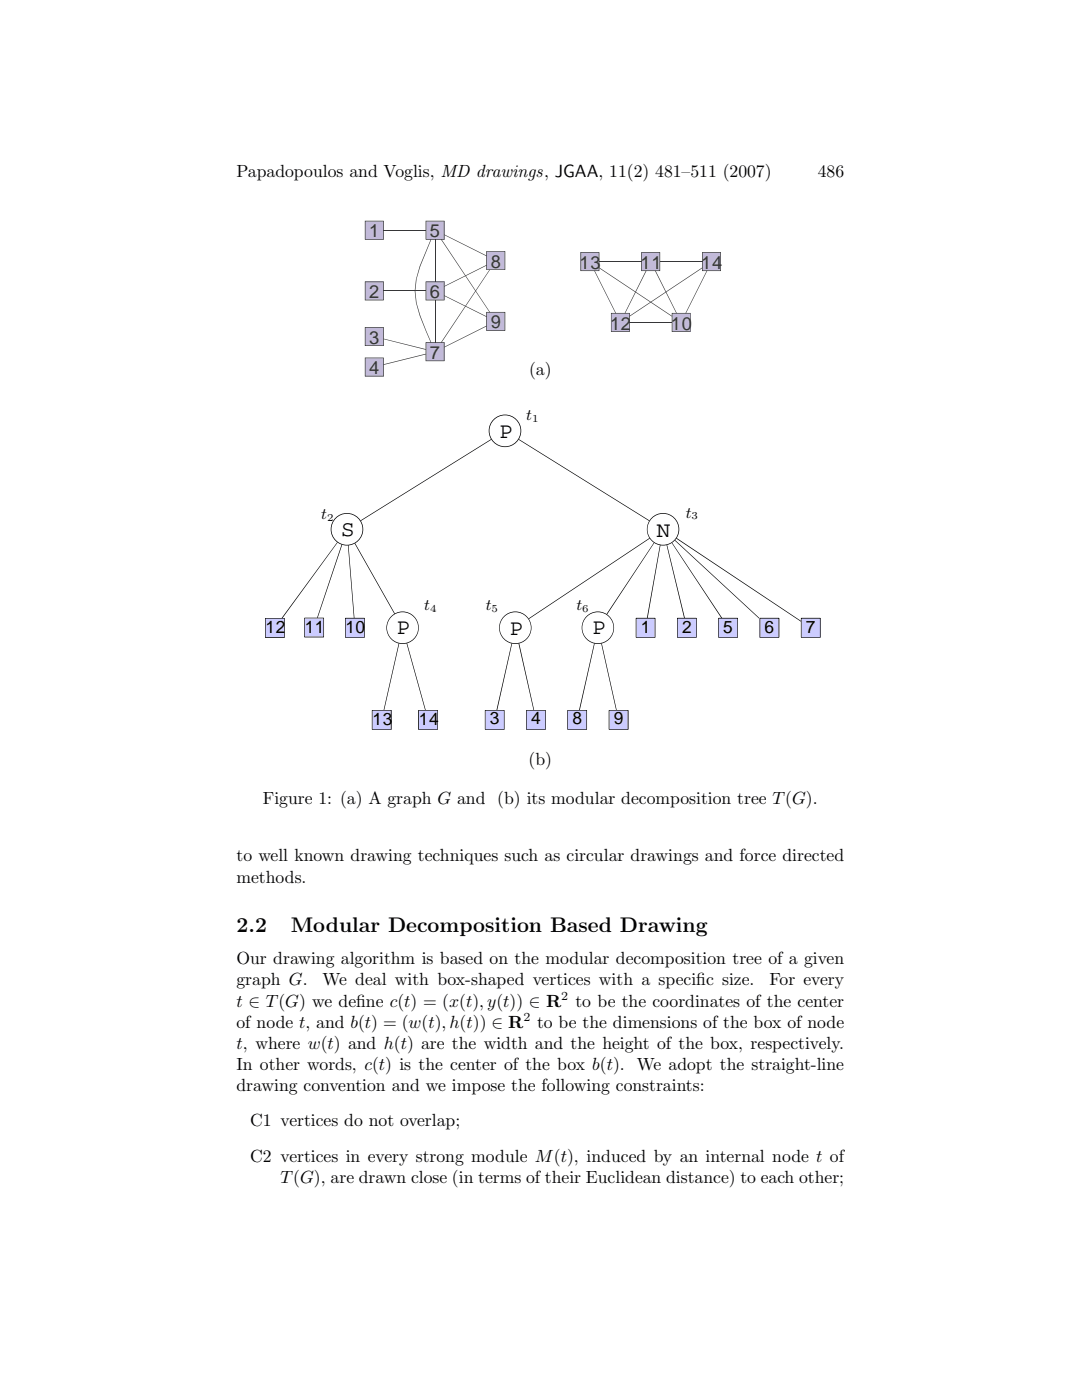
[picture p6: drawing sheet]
<svg xmlns="http://www.w3.org/2000/svg" width="216mm" height="279mm" viewBox="0 0 216 279" stroke-linecap="round" stroke-linejoin="round" font-family="sans-serif">
<path d="M128 50.4h3.7v3.6h-3.7z" fill="#c2bad9"/>
<path d="M128 50.4h3.7v3.6h-3.7zM128 50.3v3.8h3.7v-3.8z" fill="#363539"/>
<path d="M122 62.5h3.6v3.7h-3.6z" fill="#c2bad9"/>
<path d="M122 62.5h3.6v3.7h-3.6zM121.9 62.5v3.7h3.8v-3.7z" fill="#363539"/>
<path d="M140.2 50.4h3.6v3.6h-3.6z" fill="#c2bad9"/>
<path d="M140.2 50.4h3.6v3.6h-3.6zM140.1 50.3v3.8h3.8v-3.8z" fill="#363539"/>
<path d="M115.9 50.4h3.6v3.6h-3.6z" fill="#c2bad9"/>
<path d="M115.9 50.4h3.6v3.6h-3.6zM115.8 50.3v3.8h3.8v-3.8z" fill="#363539"/>
<path d="M134.1 62.5h3.6v3.7h-3.6z" fill="#c2bad9"/>
<path d="M134.1 62.5h3.6v3.7h-3.6zM134 62.5v3.7h3.8v-3.7z" fill="#363539"/>
<path d="M72.9 44.1h3.6v3.7h-3.6z" fill="#c2bad9"/>
<path d="M72.9 44.1h3.6v3.7h-3.6zM72.8 44.1v3.7h3.8v-3.7z" fill="#363539"/>
<path d="M72.9 56.2h3.6v3.7h-3.6z" fill="#c2bad9"/>
<path d="M72.9 56.2h3.6v3.7h-3.6zM72.8 56.2v3.8h3.8v-3.8z" fill="#363539"/>
<path d="M72.9 65.3h3.6v3.7h-3.6z" fill="#c2bad9"/>
<path d="M72.9 65.3h3.6v3.7h-3.6zM72.8 65.3v3.8h3.8v-3.8z" fill="#363539"/>
<path d="M85 68.4h3.6v3.6h-3.6z" fill="#c2bad9"/>
<path d="M85 68.4h3.6v3.6h-3.6zM84.9 68.3v3.8h3.8v-3.8z" fill="#363539"/>
<path d="M72.9 71.4h3.6v3.7h-3.6z" fill="#c2bad9"/>
<path d="M72.9 71.4h3.6v3.7h-3.6zM72.8 71.4v3.7h3.8v-3.7z" fill="#363539"/>
<path d="M85 56.2h3.6v3.7h-3.6z" fill="#c2bad9"/>
<path d="M85 56.2h3.6v3.7h-3.6zM84.9 56.2v3.8h3.8v-3.8z" fill="#363539"/>
<path d="M85 44.1h3.6v3.7h-3.6z" fill="#c2bad9"/>
<path d="M85 44.1h3.6v3.7h-3.6zM84.9 44.1v3.7h3.8v-3.7z" fill="#363539"/>
<path d="M97.1 62.3h3.7v3.7h-3.7z" fill="#c2bad9"/>
<path d="M97.1 62.3h3.7v3.7h-3.7zM97.1 62.3v3.7h3.7v-3.7z" fill="#363539"/>
<path d="M97.1 50.2h3.7v3.6h-3.7z" fill="#c2bad9"/>
<g fill="#363539">
<path d="M128.9 54l.1 .1-4.3 8.4h-.1z"/>
<path d="M97.1 50.2h3.7v3.6h-3.7zM97.1 50.1v3.8h3.7v-3.8z"/>
</g>
<path d="M131.7 52.2h8.5" fill="none" stroke="#363539" stroke-width=".2"/>
<path d="M125.6 63.1l14.5-9.7 .1 .1-14.6 9.7z" fill="#363539"/>
<path d="M119.5 52.2h8.5" fill="none" stroke="#363539" stroke-width=".2"/>
<g fill="#363539">
<path d="M118.6 54.1l.1-.1 4.2 8.5h-.1z"/>
<path d="M130.7 54.1l.1-.1 4.3 8.5h-.2z"/>
</g>
<path d="M125.6 64.3h8.5" fill="none" stroke="#363539" stroke-width=".2"/>
<g fill="#363539">
<path d="M141 54l.1 .1-4.2 8.4h-.1z"/>
<path d="M119.6 53.4l14.5 9.7v.1l-14.6-9.7z"/>
<path d="M76.5 67.6l8.5 2.1v.1l-8.5-2.1z"/>
<path d="M76.5 72.7l8.5-2.1v.1l-8.5 2.1z"/>
</g>
<path d="M76.5 58.1h8.5" fill="none" stroke="#363539" stroke-width=".2"/>
<path d="M86.7 59.9h.2v8.5h-.2z" fill="#363539"/>
<path d="M76.5 45.9h8.5" fill="none" stroke="#363539" stroke-width=".2"/>
<g fill="#363539">
<path d="M86.7 47.8h.2v8.4h-.2z"/>
<path d="M86 47.7l.1 .1-2.3 5.3-.7 2.6-.3 2.4 .3 2.3 .7 2.6 2.3 5.4h-.1a36.6 36.6 0 0 1-3-8l-.3-2.3 .3-2.4 .7-2.6z"/>
<path d="M88 47.8l.1-.1 9.7 14.6h-.1z"/>
<path d="M88.6 58.9l8.6 4.3-.1 .1-8.5-4.3z"/>
<path d="M88.6 69.2l8.5-4.2 .1 .1-8.6 4.2z"/>
<path d="M88.6 46.8l8.6 4.2-.1 .1-8.5-4.2z"/>
<path d="M88.6 57.1l8.5-4.2 .1 .1-8.6 4.2z"/>
<path d="M97.7 53.8l.1 .1-9.7 14.5h-.1z"/>
</g>
<path d="M52.6 81h111.4v64.8h-111.4z" fill="#fff"/>
<g fill="#000">
<path d="M71.9 103.9l26.2-16.3v.1l-26.2 16.3zM103.5 87.6l26.1 16.3v.1l-26.2-16.3zM69.4 108.8h.1l1.2 14.6h-.1zM70.7 108.4h.1l8 14.1h-.1zM105.4 123.5l24.2-16.2 .1 .2-24.2 16.1zM130.5 108.3h.1l-9.5 14.4-.1-.1zM131.7 108.7l.1 .1-2.6 14.6h-.1zM133 108.7h.1l3.6 14.7h-.2zM134 108.3h.1l10 15-.1 .1zM134.6 107.8l.1-.1 17 15.8-.1 .1zM135 107.3l24.9 16.7-.1 .1-24.9-16.6zM67.3 108.2h.1l-11.1 15.3-.1-.1z"/>
<path d="M68.2 108.6l.1 .1-4.9 14.6h-.1zM79.6 128.3l.1 .1-3 13.4-.2-.1zM81.1 128.3h.1l3.8 13.4-.2 .1zM102.1 128.3l.1 .1-3 13.4-.1-.1zM103.4 128.4l.2-.1 3 13.4-.1 .1zM118.6 128.3l.1 .1-3 13.4-.2-.1zM120 128.4l.1-.1 3 13.4-.2 .1z"/>
</g>
<circle cx="100.8" cy="86" r="3.2" fill="#fff"/>
<path d="M97.7 86a3.1 3.1 0 0 1 6.2 0 3.1 3.1 0 0 1-6.2 0zM97.5 86a3.2 3.2 0 0 0 6.5 0 3.2 3.2 0 0 0-6.5 0z" fill="#000"/>
<circle cx="69.2" cy="105.6" r="3.2" fill="#fff"/>
<path d="M66.1 105.6a3.1 3.1 0 0 1 6.2 0 3.1 3.1 0 0 1-6.2 0zM66 105.6a3.2 3.2 0 0 0 6.5 0 3.2 3.2 0 0 0-6.5 0z" fill="#000"/>
<circle cx="80.3" cy="125.3" r="3.2" fill="#fff"/>
<path d="M77.2 125.3a3.1 3.1 0 0 1 6.2 0 3.1 3.1 0 0 1-6.2 0zM77.1 125.3a3.2 3.2 0 0 0 6.5 0 3.2 3.2 0 0 0-6.5 0z" fill="#000"/>
<path d="M60.8 123.3h3.8v3.8h-3.8z" fill="#ccf"/>
<path d="M60.8 123.3h3.8v3.8h-3.8zM60.8 123.3l-.1 3.8 3.9 .1 .1-3.9z" fill="#000"/>
<path d="M52.9 123.4h3.8v3.8h-3.8z" fill="#ccf"/>
<path d="M52.9 123.4h3.8v3.8h-3.8zM52.9 123.3v3.9l3.8 .1 .1-3.9z" fill="#000"/>
<path d="M83.5 141.8h3.8v3.8h-3.8z" fill="#ccf"/>
<path d="M83.5 141.8h3.8v3.8h-3.8zM83.4 141.8v3.8h4l-.1-3.9z" fill="#000"/>
<path d="M74.3 141.8h3.8v3.8h-3.8z" fill="#ccf"/>
<path d="M74.3 141.8h3.8v3.8h-3.8zM74.3 141.7l-.1 3.9h3.9v-3.8z" fill="#000"/>
<path d="M68.9 123.4h3.8v3.8h-3.8z" fill="#ccf"/>
<path d="M68.9 123.4h3.8v3.8h-3.8zM68.9 123.3v3.9h3.8l.1-3.8z" fill="#000"/>
<circle cx="132.3" cy="105.6" r="3.2" fill="#fff"/>
<path d="M129.2 105.6a3.1 3.1 0 0 1 6.2 0 3.1 3.1 0 0 1-6.2 0zM129.1 105.6a3.2 3.2 0 0 0 6.4 0 3.2 3.2 0 0 0-6.4 0z" fill="#000"/>
<path d="M159.9 123.4h3.8v3.8h-3.8z" fill="#ccf"/>
<path d="M159.9 123.4h3.8v3.8h-3.8zM159.9 123.3l-.1 3.9h3.9v-3.8z" fill="#000"/>
<circle cx="102.8" cy="125.3" r="3.2" fill="#fff"/>
<path d="M99.7 125.3a3.1 3.1 0 0 1 6.2 0 3.1 3.1 0 0 1-6.2 0zM99.6 125.3a3.2 3.2 0 0 0 6.5 0 3.2 3.2 0 0 0-6.5 0z" fill="#000"/>
<path d="M96.8 141.8h3.8v3.8h-3.8z" fill="#ccf"/>
<path d="M96.8 141.8h3.8v3.8h-3.8zM96.8 141.7l-.1 3.9h3.9l.1-3.8z" fill="#000"/>
<path d="M105 141.8h3.8v3.8h-3.8z" fill="#ccf"/>
<path d="M105 141.8h3.8v3.8h-3.8zM105 141.8v3.8h3.9l-.1-3.9z" fill="#000"/>
<path d="M151.6 123.4h3.8v3.8h-3.8z" fill="#ccf"/>
<path d="M151.6 123.4h3.8v3.8h-3.8zM151.6 123.3v3.9h3.9v-3.8z" fill="#000"/>
<path d="M135.2 123.4h3.7v3.8h-3.7z" fill="#ccf"/>
<path d="M135.2 123.4h3.7v3.8h-3.7zM135.2 123.3l-.1 3.9h3.8l.1-3.8z" fill="#000"/>
<circle cx="119.3" cy="125.3" r="3.2" fill="#fff"/>
<path d="M116.2 125.3a3.1 3.1 0 0 1 6.2 0 3.1 3.1 0 0 1-6.2 0zM116.1 125.3a3.2 3.2 0 0 0 6.4 0 3.2 3.2 0 0 0-6.4 0z" fill="#000"/>
<path d="M113.3 141.8h3.8v3.8h-3.8z" fill="#ccf"/>
<path d="M113.3 141.8h3.8v3.8h-3.8zM113.3 141.7l-.1 3.9h3.9v-3.8z" fill="#000"/>
<path d="M121.5 141.8h3.8v3.8h-3.8z" fill="#ccf"/>
<path d="M121.5 141.8h3.8v3.8h-3.8zM121.5 141.8v3.8h3.9v-3.8z" fill="#000"/>
<path d="M126.9 123.4h3.8v3.8h-3.8z" fill="#ccf"/>
<path d="M126.9 123.4h3.8v3.8h-3.8zM126.9 123.3v3.9h3.8l.1-3.8z" fill="#000"/>
<path d="M143.4 123.4h3.8v3.8h-3.8z" fill="#ccf"/>
<path d="M143.4 123.4h3.8v3.8h-3.8zM143.4 123.3l-.1 3.9h3.9v-3.8z" fill="#000"/>
<g font-size="4.4">
<text x="99.7" y="87.5">P</text>
<text x="68.1" y="106.9">S</text>
<text x="131" y="107.1">N</text>
<text x="79.2" y="126.6">P</text>
<text x="101.7" y="126.7">P</text>
<text x="118.2" y="126.6">P</text>
</g>
<g font-size="4.2">
<text x="47.2" y="186">2.2</text>
<text x="58" y="186">Modular Decomposition Based Drawing</text>
</g>
<g font-size="3.6" fill="#363539">
<text x="73.6" y="47.4">1</text>
<text x="85.8" y="47.4">5</text>
<text x="97.9" y="53.4">8</text>
<text x="115.6" y="53.6">13</text>
<text x="127.8" y="53.6">11</text>
<text x="139.9" y="53.6">14</text>
<text x="73.6" y="59.5">2</text>
<text x="85.8" y="59.5">6</text>
<text x="97.9" y="65.6">9</text>
<text x="121.7" y="65.8">12</text>
<text x="133.8" y="65.8">10</text>
<text x="73.6" y="68.6">3</text>
<text x="85.8" y="71.6">7</text>
<text x="73.6" y="74.7">4</text>
</g>
<g font-size="3.5">
<text x="47.2" y="35.2">Papadopoulos and Voglis, MD drawings, JGAA, 11(2) 481–511 (2007)</text>
<text x="163.2" y="35.2">486</text>
<text x="105.6" y="74.7">(a)</text>
<text x="53" y="126.4">12</text>
<text x="60.8" y="126.3">11</text>
<text x="68.9" y="126.4">10</text>
<text x="127.9" y="126.4">1</text>
<text x="136.1" y="126.4">2</text>
<text x="144.3" y="126.4">5</text>
<text x="152.6" y="126.4">6</text>
<text x="160.8" y="126.4">7</text>
<text x="74.3" y="144.8">13</text>
<text x="83.6" y="144.8">14</text>
<text x="97.7" y="144.5">3</text>
<text x="106" y="144.5">4</text>
<text x="114.2" y="144.5">8</text>
<text x="122.5" y="144.5">9</text>
<text x="105.5" y="152.8">(b)</text>
<text x="52.5" y="160.5">Figure 1: (a) A graph G and (b) its modular decomposition tree T(G).</text>
<text x="47.2" y="171.9">to well known drawing techniques such as circular drawings and force directed</text>
<text x="47.2" y="176.1">methods.</text>
<text x="47.2" y="192.4">Our drawing algorithm is based on the modular decomposition tree of a given</text>
<text x="47.2" y="196.7">graph G.</text>
<text x="64.4" y="196.7">We deal with box-shaped vertices with a specif</text>
<text x="138.9" y="196.7">ic size.</text>
<text x="153.5" y="196.7">For every</text>
<text x="47.2" y="200.9">t ∈ T(G) we def</text>
<text x="71.1" y="200.9">ine c(t) = (x(t),y(t)) ∈ R</text>
<text x="114.8" y="200.9">to be the coordinates of the center</text>
<text x="47.2" y="209.3">t, where w(t) and h(t) are the width and the height of the box, respectively.</text>
<text x="47.2" y="205.1">of node t, and b(t) = (w(t),h(t)) ∈ R</text>
<text x="107.2" y="205.1">to be the dimensions of the box of node</text>
<text x="47.2" y="213.5">In other words, c(t) is the center of the box b(t). We adopt the straight-line</text>
<text x="47.2" y="217.8">drawing convention and we impose the following constraints:</text>
<text x="49.9" y="224.8">C1 vertices do not overlap;</text>
<text x="49.9" y="231.8">C2 vertices in every strong module M(t), induced by an internal node t of</text>
<text x="56" y="236">T(G), are drawn close (in terms of their Euclidean distance) to each other;</text>
</g>
<g font-size="3.2">
<text x="105" y="83.8">t</text>
<text x="64.1" y="103.6">t</text>
<text x="136.8" y="103.3">t</text>
<text x="84.6" y="121.8">t</text>
<text x="96.9" y="121.8">t</text>
<text x="115" y="121.8">t</text>
</g>
<g font-size="2.5">
<text x="104.4" y="203.8">2</text>
<text x="112" y="199.6">2</text>
</g>
<g font-size="2.1">
<text x="106.2" y="84.2">1</text>
<text x="65.3" y="103.9">2</text>
<text x="138" y="103.7">3</text>
<text x="85.8" y="122.2">4</text>
<text x="98.1" y="122.2">5</text>
<text x="116.2" y="122.2">6</text>
</g>
</svg>
